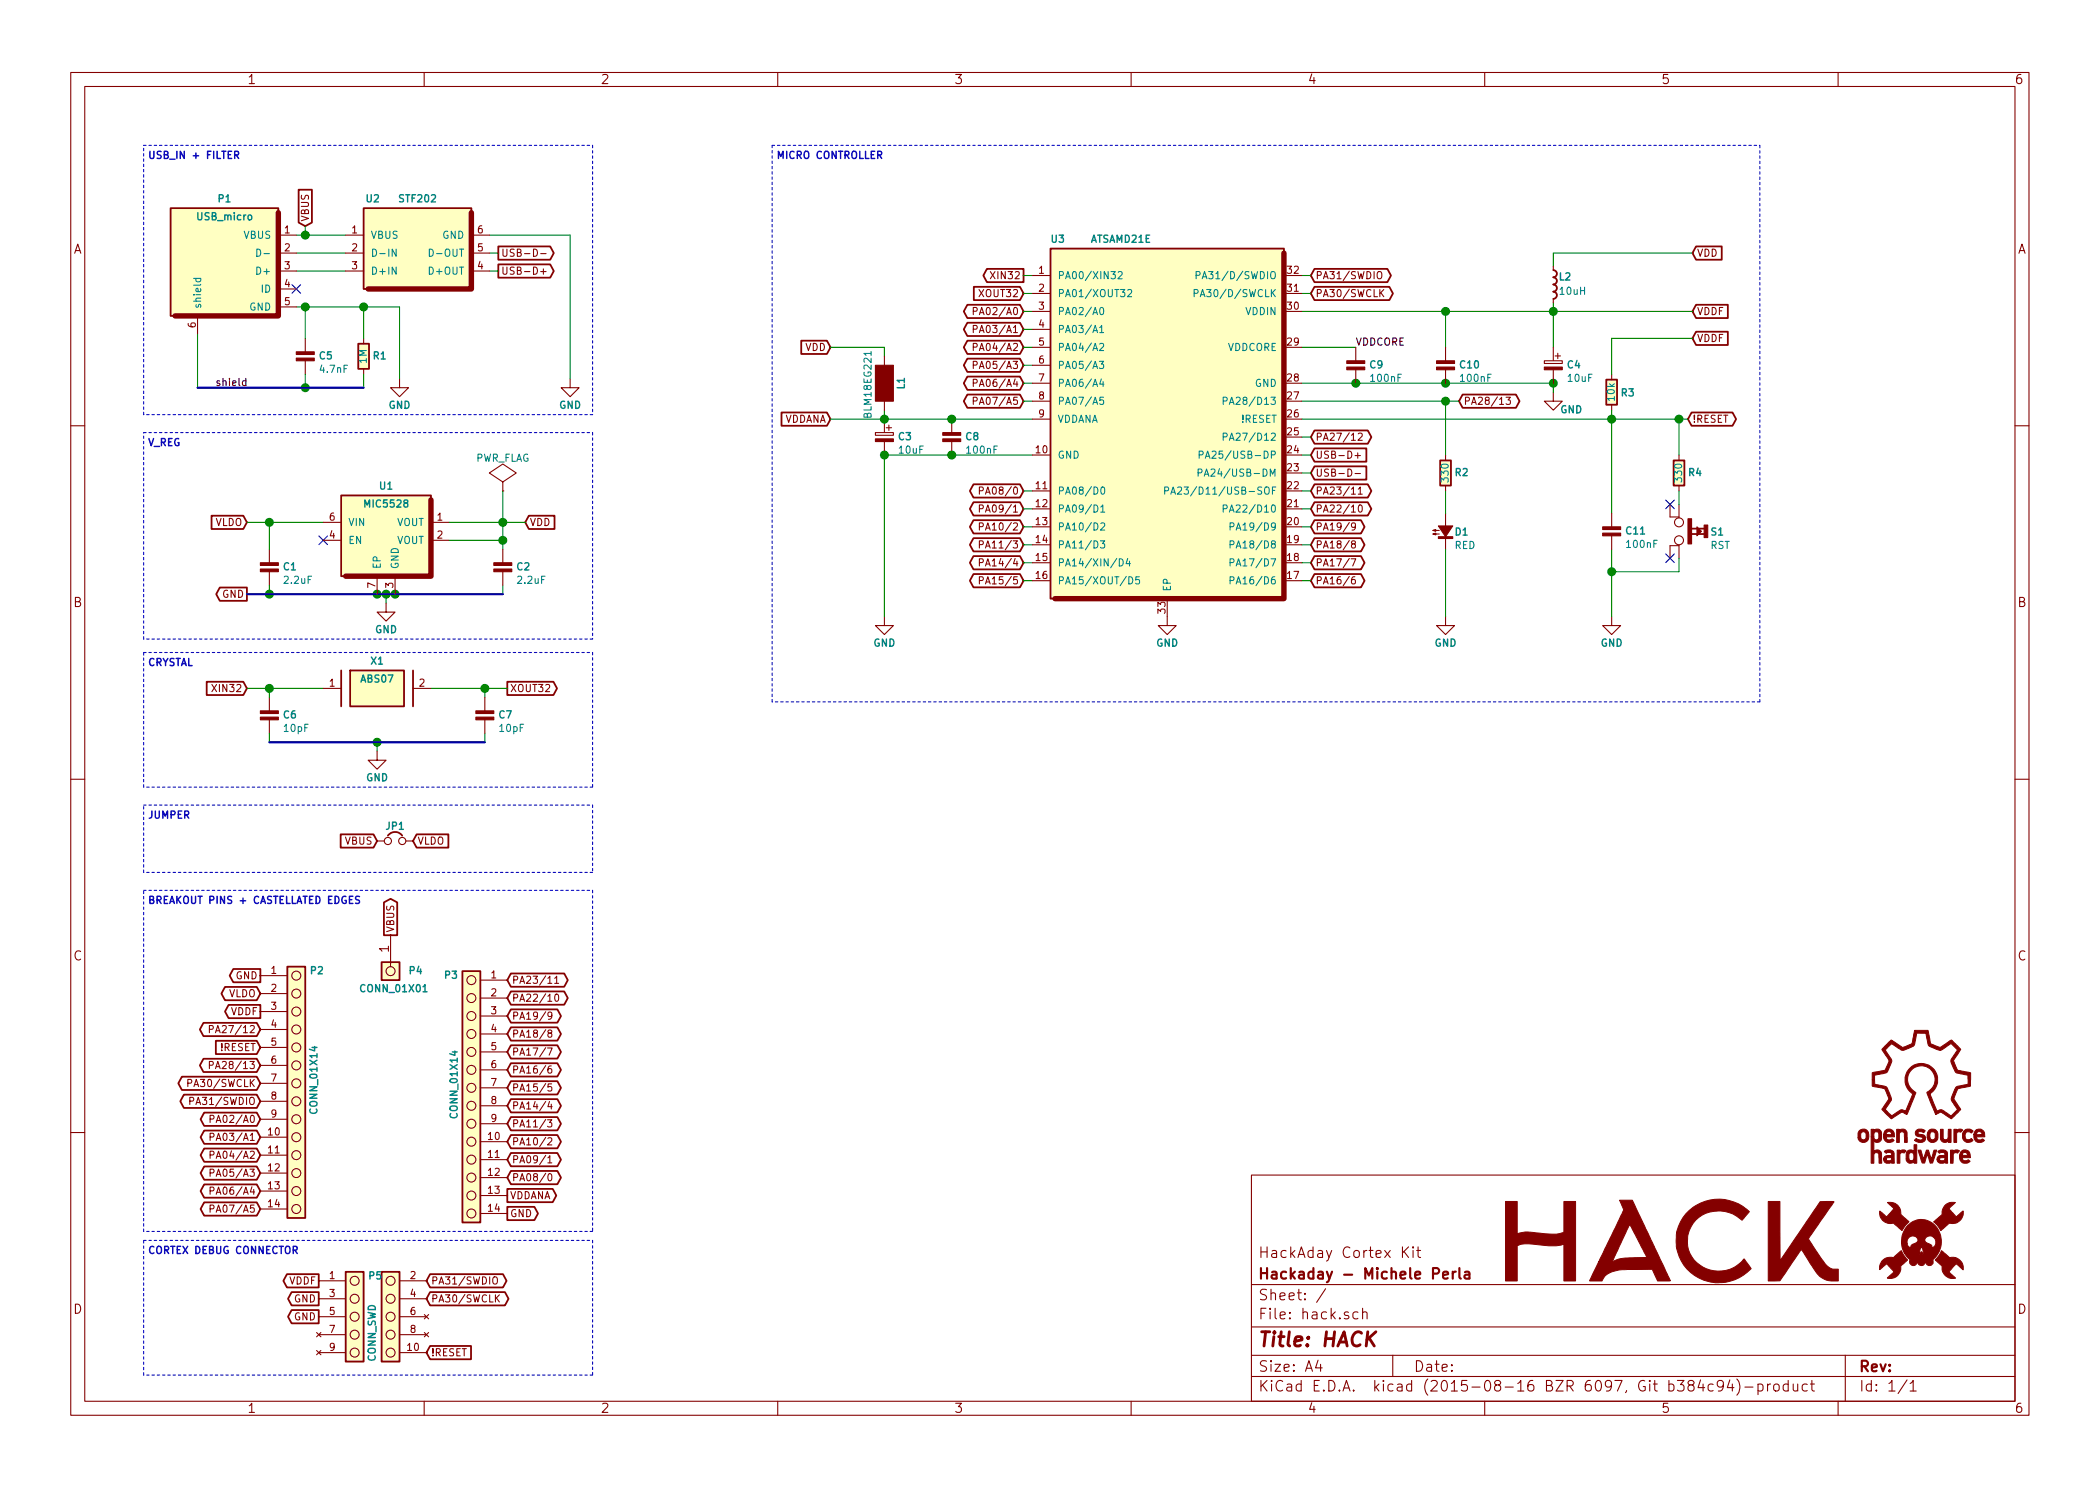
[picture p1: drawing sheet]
EESchema Schematic File Version 2
LIBS:power
LIBS:hack
LIBS:hack-cache
EELAYER 25 0
EELAYER END
$Descr A4 11693 8268
encoding utf-8
Sheet 1 1
Title "HACK"
Date ""
Rev ""
Comp "Hackaday - Michele Perla"
Comment1 "HackAday Cortex Kit"
Comment2 ""
Comment3 ""
Comment4 ""
$EndDescr
$Comp
L R_Small R1
U 1 1
P 2025 1975
F 0 "R1" H 2075 1975 40  0000 L CNB
F 1 "1M" V 2025 1975 40  0000 C CNN
F 2 "hack-footprints:R_0603" H 2025 1975 40  0001 C CNB
F 3 "https://github.com/MickMad/HACK/tree/master/kicad/datasheets/301010151.pdf" H 2025 1975 40  0001 C CNB
F 4 "RC0603FR-071ML" H 2025 1975 60  0001 C CNN "manf#"
	1    2025 1975
	1    0    0    -1  
$EndComp
$Comp
L C_Small C5
U 1 1
P 1700 1975
F 0 "C5" H 1775 1975 40  0000 L CNB
F 1 "4.7nF" H 1775 1900 40  0000 L CNN
F 2 "hack-footprints:C_0603" H 1700 1975 40  0001 C CNB
F 3 "https://github.com/MickMad/HACK/tree/master/kicad/datasheets/0100850P1.pdf" H 1700 1975 40  0001 C CNB
F 4 "CC0603KRX7R9BB472" H 1700 1975 60  0001 C CNN "manf#"
	1    1700 1975
	1    0    0    -1  
$EndComp
$Comp
L GND #PWR01
U 1 1
P 2225 2100
F 0 "#PWR01" H 2225 1850 40  0001 C CNB
F 1 "GND" H 2225 1950 40  0000 C CNB
F 2 "" H 2225 2100 40  0000 C CNB
F 3 "" H 2225 2100 40  0000 C CNB
	1    2225 2100
	1    0    0    -1  
$EndComp
Text GLabel 7300 2625 2    40   Input ~ 0
USB-D-
Text GLabel 7300 2525 2    40   Input ~ 0
USB-D+
$Comp
L GND #PWR02
U 1 1
P 3175 2100
F 0 "#PWR02" H 3175 1850 40  0001 C CNB
F 1 "GND" H 3175 1950 40  0000 C CNB
F 2 "" H 3175 2100 40  0000 C CNB
F 3 "" H 3175 2100 40  0000 C CNB
	1    3175 2100
	1    0    0    -1  
$EndComp
Text GLabel 5700 1525 0    40   Output ~ 0
XIN32
Text GLabel 1375 3825 0    40   Input ~ 0
XIN32
Text GLabel 2825 3825 2    40   Output ~ 0
XOUT32
$Comp
L GND #PWR03
U 1 1
P 2100 4175
F 0 "#PWR03" H 2100 3925 40  0001 C CNB
F 1 "GND" H 2100 4025 40  0000 C CNB
F 2 "" H 2100 4175 40  0000 C CNB
F 3 "" H 2100 4175 40  0000 C CNB
	1    2100 4175
	1    0    0    -1  
$EndComp
$Comp
L C_Small C6
U 1 1
P 1500 3975
F 0 "C6" H 1575 3975 40  0000 L CNB
F 1 "10pF" H 1575 3900 40  0000 L CNN
F 2 "hack-footprints:C_0603" H 1500 3975 40  0001 C CNB
F 3 "https://github.com/MickMad/HACK/tree/master/kicad/datasheets/302010097.pdf" H 1500 3975 40  0001 C CNB
F 4 "CC0603JRNPO9BN100" H 1500 3975 60  0001 C CNN "manf#"
	1    1500 3975
	1    0    0    -1  
$EndComp
$Comp
L CP_Small C3
U 1 1
P 4925 2425
F 0 "C3" H 4850 2425 40  0000 R CNB
F 1 "10uF" H 4850 2350 40  0000 R CNN
F 2 "hack-footprints:CAP_ELEC_SMD_3x5mm" H 4925 2425 40  0001 C CNB
F 3 "https://github.com/MickMad/HACK/tree/master/kicad/datasheets/e-wx-11809.pdf" H 4925 2425 40  0001 C CNB
F 4 "UWX1C100MCL2GB" H 4925 2425 60  0001 C CNN "manf#"
	1    4925 2425
	-1   0    0    -1  
$EndComp
$Comp
L C_Small C8
U 1 1
P 5300 2425
F 0 "C8" H 5225 2425 40  0000 R CNB
F 1 "100nF" H 5225 2350 40  0000 R CNN
F 2 "hack-footprints:C_0603" H 5300 2425 40  0001 C CNB
F 3 "https://github.com/MickMad/HACK/tree/master/kicad/datasheets/0100020P1.pdf" H 5300 2425 40  0001 C CNB
F 4 "CC0603KRX7R9BB104" H 5300 2425 60  0001 C CNN "manf#"
	1    5300 2425
	-1   0    0    -1  
$EndComp
$Comp
L GND #PWR04
U 1 1
P 4925 3425
F 0 "#PWR04" H 4925 3175 40  0001 C CNB
F 1 "GND" H 4925 3275 40  0000 C CNB
F 2 "" H 4925 3425 40  0000 C CNB
F 3 "" H 4925 3425 40  0000 C CNB
	1    4925 3425
	1    0    0    -1  
$EndComp
$Comp
L Led_Small D1
U 1 1
P 8050 2950
F 0 "D1" V 8050 2900 40  0000 R CNB
F 1 "RED" V 7975 2900 40  0000 R CNN
F 2 "hack-footprints:LED_0603" V 8050 2950 40  0001 C CNB
F 3 "https://github.com/MickMad/HACK/tree/master/kicad/datasheets/S_110_LTST-C190KRKT.pdf" V 8050 2950 40  0001 C CNB
F 4 "LTST-C190KRKT" V 8050 2950 60  0001 C CNN "manf#"
	1    8050 2950
	0    -1   -1   0   
$EndComp
$Comp
L R_Small R2
U 1 1
P 8050 2625
F 0 "R2" H 8100 2625 40  0000 L CNB
F 1 "330" V 8050 2625 40  0000 C CNN
F 2 "hack-footprints:R_0603" H 8050 2625 40  0001 C CNB
F 3 "https://github.com/MickMad/HACK/tree/master/kicad/datasheets/0011330P1.pdf" H 8050 2625 40  0001 C CNB
F 4 "RC0603FR-07330RL" H 8050 2625 60  0001 C CNN "manf#"
	1    8050 2625
	1    0    0    -1  
$EndComp
$Comp
L SPST-M S1
U 1 1
P 9350 2950
F 0 "S1" V 9350 3125 40  0000 L CNB
F 1 "RST" V 9275 3125 40  0000 L CNN
F 2 "hack-footprints:SPST-PTS_810" H 9350 2950 40  0001 C CNB
F 3 "https://github.com/MickMad/HACK/tree/master/kicad/datasheets/311020045.pdf" H 9350 2950 40  0001 C CNB
F 4 "PTS810 SJM 250 SMTR LFS" V 9350 2950 60  0001 C CNN "manf#"
	1    9350 2950
	0    1    -1   0   
$EndComp
$Comp
L GND #PWR05
U 1 1
P 8975 3425
F 0 "#PWR05" H 8975 3175 40  0001 C CNB
F 1 "GND" H 8975 3275 40  0000 C CNB
F 2 "" H 8975 3425 40  0000 C CNB
F 3 "" H 8975 3425 40  0000 C CNB
	1    8975 3425
	-1   0    0    -1  
$EndComp
$Comp
L GND #PWR06
U 1 1
P 8050 3425
F 0 "#PWR06" H 8050 3175 40  0001 C CNB
F 1 "GND" H 8050 3275 40  0000 C CNB
F 2 "" H 8050 3425 40  0000 C CNB
F 3 "" H 8050 3425 40  0000 C CNB
	1    8050 3425
	1    0    0    -1  
$EndComp
Text GLabel 8125 2225 2    40   BiDi ~ 0
PA28/13
Text GLabel 7300 2425 2    40   BiDi ~ 0
PA27/12
Text GLabel 9400 2325 2    40   BiDi ~ 0
!RESET
Text GLabel 7300 2725 2    40   BiDi ~ 0
PA23/11
Text GLabel 7300 2825 2    40   BiDi ~ 0
PA22/10
Text GLabel 7300 2925 2    40   BiDi ~ 0
PA19/9
Text GLabel 7300 3025 2    40   BiDi ~ 0
PA18/8
Text GLabel 7300 3125 2    40   BiDi ~ 0
PA17/7
Text GLabel 7300 3225 2    40   BiDi ~ 0
PA16/6
Text GLabel 7300 1525 2    40   BiDi ~ 0
PA31/SWDIO
Text GLabel 7300 1625 2    40   BiDi ~ 0
PA30/SWCLK
Text GLabel 5700 3225 0    40   BiDi ~ 0
PA15/5
Text GLabel 5700 3125 0    40   BiDi ~ 0
PA14/4
Text GLabel 5700 3025 0    40   BiDi ~ 0
PA11/3
Text GLabel 5700 2925 0    40   BiDi ~ 0
PA10/2
Text GLabel 5700 2825 0    40   BiDi ~ 0
PA09/1
Text GLabel 5700 2725 0    40   BiDi ~ 0
PA08/0
Text GLabel 5700 1725 0    40   BiDi ~ 0
PA02/A0
Text GLabel 5700 1825 0    40   BiDi ~ 0
PA03/A1
Text GLabel 5700 1925 0    40   BiDi ~ 0
PA04/A2
Text GLabel 5700 2025 0    40   BiDi ~ 0
PA05/A3
Text GLabel 5700 2125 0    40   BiDi ~ 0
PA06/A4
Text GLabel 5700 2225 0    40   BiDi ~ 0
PA07/A5
$Comp
L GND #PWR07
U 1 1
P 2150 3350
F 0 "#PWR07" H 2150 3100 40  0001 C CNB
F 1 "GND" H 2150 3200 40  0000 C CNB
F 2 "" H 2150 3350 40  0000 C CNB
F 3 "" H 2150 3350 40  0000 C CNB
	1    2150 3350
	1    0    0    -1  
$EndComp
$Comp
L R_Small R3
U 1 1
P 8975 2175
F 0 "R3" H 9025 2175 40  0000 L CNB
F 1 "10k" V 8975 2175 40  0000 C CNN
F 2 "hack-footprints:R_0603" H 8975 2175 40  0001 C CNB
F 3 "https://github.com/MickMad/HACK/tree/master/kicad/datasheets/0011240P1.pdf" H 8975 2175 40  0001 C CNB
F 4 "RC0603FR-0710KL" H 8975 2175 60  0001 C CNN "manf#"
	1    8975 2175
	1    0    0    1   
$EndComp
$Comp
L GND #PWR08
U 1 1
P 8650 2175
F 0 "#PWR08" H 8650 1925 40  0001 C CNB
F 1 "GND" H 8750 2075 40  0000 C CNB
F 2 "" H 8650 2175 40  0000 C CNB
F 3 "" H 8650 2175 40  0000 C CNB
	1    8650 2175
	1    0    0    -1  
$EndComp
Text GLabel 9425 1725 2    40   Input ~ 0
VDDF
Text GLabel 2925 2900 2    40   Input ~ 0
VDD
Text GLabel 4625 2325 0    40   Input ~ 0
VDDANA
Text GLabel 1375 2900 0    40   Input ~ 0
VLDO
Text GLabel 1700 1250 1    40   Input ~ 0
VBUS
Text GLabel 4625 1925 0    40   Input ~ 0
VDD
Text GLabel 9425 1400 2    40   Input ~ 0
VDD
Text GLabel 9425 1875 2    40   Input ~ 0
VDDF
NoConn ~ 1800 3000
$Comp
L C_Small C1
U 1 1
P 1500 3150
F 0 "C1" H 1575 3150 40  0000 L CNB
F 1 "2.2uF" H 1575 3075 40  0000 L CNN
F 2 "hack-footprints:C_0603" H 1500 3150 40  0001 C CNB
F 3 "https://github.com/MickMad/HACK/tree/master/kicad/datasheets/UPY-GPHC_X5R_4V-to-50V_14_0717-202131.pdf" H 1500 3150 40  0001 C CNB
F 4 "CC0603MRX5R5BB225" H 1500 3150 60  0001 C CNN "manf#"
	1    1500 3150
	1    0    0    -1  
$EndComp
$Comp
L GND #PWR09
U 1 1
P 6500 3425
F 0 "#PWR09" H 6500 3175 40  0001 C CNB
F 1 "GND" H 6500 3275 40  0000 C CNB
F 2 "" H 6500 3425 40  0000 C CNB
F 3 "" H 6500 3425 40  0000 C CNB
	1    6500 3425
	1    0    0    -1  
$EndComp
$Comp
L Jumper_NO_Small JP1
U 1 1
P 2200 4675
F 0 "JP1" H 2200 4755 40  0000 C CNB
F 1 "Jumper_NO_Small" H 2210 4615 40  0001 C CNB
F 2 "hack-footprints:SMD_Jumper" H 2200 4675 40  0001 C CNB
F 3 "" H 2200 4675 40  0000 C CNB
	1    2200 4675
	1    0    0    -1  
$EndComp
Text GLabel 2100 4675 0    40   Input ~ 0
VBUS
Text GLabel 2300 4675 2    40   Input ~ 0
VLDO
Text GLabel 1450 5425 0    40   Output ~ 0
GND
Text GLabel 1450 5525 0    40   BiDi ~ 0
VLDO
Text GLabel 1450 5625 0    40   Output ~ 0
VDDF
Text GLabel 2825 5850 2    40   BiDi ~ 0
PA17/7
Text GLabel 2825 5750 2    40   BiDi ~ 0
PA18/8
Text GLabel 2825 5650 2    40   BiDi ~ 0
PA19/9
Text GLabel 2825 5550 2    40   BiDi ~ 0
PA22/10
Text GLabel 2825 5450 2    40   BiDi ~ 0
PA23/11
Text GLabel 1450 5725 0    40   BiDi ~ 0
PA27/12
Text GLabel 1450 5825 0    40   Input ~ 0
!RESET
Text GLabel 1450 5925 0    40   BiDi ~ 0
PA28/13
Text GLabel 1450 6025 0    40   BiDi ~ 0
PA30/SWCLK
Text GLabel 1450 6125 0    40   BiDi ~ 0
PA31/SWDIO
Text GLabel 5700 1625 0    40   Input ~ 0
XOUT32
Text GLabel 2775 1500 2    40   Output ~ 0
USB-D+
Text GLabel 2775 1400 2    40   Output ~ 0
USB-D-
Text GLabel 1450 6225 0    40   BiDi ~ 0
PA02/A0
Text GLabel 1450 6325 0    40   BiDi ~ 0
PA03/A1
Text GLabel 1450 6425 0    40   BiDi ~ 0
PA04/A2
Text GLabel 1450 6525 0    40   BiDi ~ 0
PA05/A3
Text GLabel 1450 6625 0    40   BiDi ~ 0
PA06/A4
Text GLabel 1450 6725 0    40   BiDi ~ 0
PA07/A5
Text GLabel 2825 6050 2    40   BiDi ~ 0
PA15/5
Text GLabel 2825 6150 2    40   BiDi ~ 0
PA14/4
Text GLabel 2825 6250 2    40   BiDi ~ 0
PA11/3
Text GLabel 2825 6350 2    40   BiDi ~ 0
PA10/2
Text GLabel 2825 6450 2    40   BiDi ~ 0
PA09/1
Text GLabel 2825 6550 2    40   BiDi ~ 0
PA08/0
Text GLabel 2825 5950 2    40   BiDi ~ 0
PA16/6
Text GLabel 2825 6650 2    40   Output ~ 0
VDDANA
NoConn ~ 1650 1600
Text Label 1200 2150 0    40   ~ 0
shield
$Comp
L PWR_FLAG #FLG010
U 1 1
P 2800 2725
F 0 "#FLG010" H 2800 2820 50  0001 C CNN
F 1 "PWR_FLAG" H 2800 2905 40  0000 C CNN
F 2 "" H 2800 2725 50  0000 C CNN
F 3 "" H 2800 2725 50  0000 C CNN
	1    2800 2725
	1    0    0    -1  
$EndComp
Text Label 7550 1925 0    40   ~ 0
VDDCORE
Text GLabel 1375 3300 0    40   Output ~ 0
GND
$Comp
L HACKADAY LOGO2
U 1 1
P 10700 6900
F 0 "LOGO2" H 10700 6718 40  0001 C CNN
F 1 "HACKADAY" H 10700 7082 40  0001 C CNN
F 2 "hack-footprints:HACKADAY-LOGO" H 10700 6900 60  0001 C CNN
F 3 "" H 10700 6900 60  0000 C CNN
F 4 "mfr_pn" H 10700 6900 60  0001 C CNN "manf#"
	1    10700 6900
	1    0    0    -1  
$EndComp
$Comp
L OSHW LOGO1
U 1 1
P 10700 6100
F 0 "LOGO1" H 10700 6050 40  0001 C CNN
F 1 "OSHW" H 10700 6200 40  0001 C CNN
F 2 "hack-footprints:OSHW-LOGO" H 10700 6100 60  0001 C CNN
F 3 "" H 10700 6100 60  0000 C CNN
F 4 "mfr_pn" H 10700 6100 60  0001 C CNN "manf#"
	1    10700 6100
	1    0    0    -1  
$EndComp
$Comp
L HACK LOGO3
U 1 1
P 9300 6900
F 0 "LOGO3" H 9300 6680 60  0001 C CNN
F 1 "HACK" H 9300 7120 60  0001 C CNN
F 2 "hack-footprints:HACK-LOGO" H 9300 6900 60  0001 C CNN
F 3 "" H 9300 6900 60  0000 C CNN
F 4 "Value" H 9300 6900 60  0001 C CNN "manf#"
	1    9300 6900
	1    0    0    -1  
$EndComp
Text Notes 825  875  0    40   ~ 8
USB_IN + FILTER
Text Notes 825  2475 0    40   ~ 8
V_REG
Text Notes 825  3700 0    40   ~ 8
CRYSTAL
Text Notes 825  4550 0    40   ~ 8
JUMPER
Text Notes 825  5025 0    40   ~ 8
BREAKOUT PINS + CASTELLATED EDGES
Text Notes 4325 875  0    40   ~ 8
MICRO CONTROLLER
Connection ~ 1500 2900
Wire Wire Line
	1500 3250 1500 3300
Wire Wire Line
	2800 3300 2800 3250
Wire Wire Line
	2800 3000 2500 3000
Wire Wire Line
	2500 2900 2925 2900
Wire Wire Line
	2800 2725 2800 3050
Connection ~ 2800 3000
Connection ~ 2800 2900
Wire Wire Line
	1700 1300 1700 1250
Wire Wire Line
	1650 1400 1925 1400
Wire Wire Line
	1650 1500 1925 1500
Wire Wire Line
	1650 1700 2225 1700
Wire Wire Line
	1700 1700 1700 1875
Wire Wire Line
	2025 1700 2025 1875
Connection ~ 1700 1700
Wire Wire Line
	2025 2150 2025 2075
Wire Wire Line
	1100 2150 2025 2150
Wire Wire Line
	1100 1850 1100 2150
Wire Wire Line
	1700 2075 1700 2150
Connection ~ 1700 2150
Connection ~ 2025 1700
Wire Wire Line
	2225 1700 2225 2100
Wire Wire Line
	2725 1400 2775 1400
Wire Wire Line
	2725 1500 2775 1500
Wire Wire Line
	2725 1300 3175 1300
Wire Wire Line
	5750 1525 5700 1525
Wire Wire Line
	5750 1625 5700 1625
Wire Wire Line
	1500 4075 1500 4125
Wire Wire Line
	1500 4125 2700 4125
Wire Wire Line
	2700 4125 2700 4075
Wire Wire Line
	1375 3825 1800 3825
Wire Wire Line
	1500 3825 1500 3875
Connection ~ 1500 3825
Wire Wire Line
	2400 3825 2825 3825
Wire Wire Line
	2700 3825 2700 3875
Connection ~ 2700 3825
Wire Wire Line
	2100 4175 2100 4125
Connection ~ 2100 4125
Wire Wire Line
	4625 2325 5750 2325
Connection ~ 4925 2325
Connection ~ 5300 2325
Wire Wire Line
	4925 2525 5750 2525
Connection ~ 5300 2525
Wire Wire Line
	7250 1925 7550 1925
Wire Wire Line
	7250 2125 8650 2125
Wire Wire Line
	8050 2125 8050 2125
Connection ~ 7550 2125
Wire Wire Line
	7250 1725 9425 1725
Connection ~ 8050 1725
Connection ~ 8050 2125
Wire Wire Line
	8650 1675 8650 1925
Wire Wire Line
	8050 1925 8050 1725
Connection ~ 8650 1725
Wire Wire Line
	7300 2625 7250 2625
Wire Wire Line
	7300 2525 7250 2525
Wire Wire Line
	8050 2725 8050 2850
Wire Wire Line
	8050 3050 8050 3425
Wire Wire Line
	9350 3175 8975 3175
Wire Wire Line
	8975 3050 8975 3425
Wire Wire Line
	8975 2275 8975 2850
Connection ~ 8975 2325
Connection ~ 8975 3175
Wire Wire Line
	7250 2225 8125 2225
Wire Wire Line
	7250 2425 7300 2425
Wire Wire Line
	7250 2725 7300 2725
Wire Wire Line
	7250 2825 7300 2825
Wire Wire Line
	7250 2925 7300 2925
Wire Wire Line
	7250 3025 7300 3025
Wire Wire Line
	7250 3125 7300 3125
Wire Wire Line
	7250 3225 7300 3225
Wire Wire Line
	5700 2725 5750 2725
Wire Wire Line
	5700 2825 5750 2825
Wire Wire Line
	5700 2925 5750 2925
Wire Wire Line
	5700 3025 5750 3025
Wire Wire Line
	5700 3125 5750 3125
Wire Wire Line
	5700 3225 5750 3225
Wire Wire Line
	7250 1525 7300 1525
Wire Wire Line
	7250 1625 7300 1625
Wire Wire Line
	8975 1875 8975 2075
Wire Wire Line
	7250 2325 9400 2325
Wire Wire Line
	9350 2725 9350 2800
Wire Wire Line
	9350 2325 9350 2525
Connection ~ 9350 2325
Wire Wire Line
	1375 2900 1800 2900
Wire Wire Line
	1500 2900 1500 3050
Wire Wire Line
	4625 1925 4925 1925
Wire Wire Line
	9425 1875 8975 1875
Wire Wire Line
	1375 3300 2800 3300
Connection ~ 2100 3300
Connection ~ 2200 3300
Wire Wire Line
	2150 3300 2150 3350
Connection ~ 2150 3300
Connection ~ 1700 1300
Wire Wire Line
	1650 1300 1925 1300
Wire Wire Line
	5750 2225 5700 2225
Wire Wire Line
	5750 2125 5700 2125
Wire Wire Line
	5750 2025 5700 2025
Wire Wire Line
	5750 1925 5700 1925
Wire Wire Line
	5750 1825 5700 1825
Wire Wire Line
	5750 1725 5700 1725
Wire Wire Line
	9425 1400 8650 1400
Wire Wire Line
	8650 1400 8650 1475
Wire Wire Line
	9350 3100 9350 3175
Connection ~ 1500 3300
Wire Wire Line
	8650 2125 8650 2175
Connection ~ 8650 2125
Wire Wire Line
	8050 2525 8050 2225
Connection ~ 8050 2225
Wire Notes Line
	800  800  3300 800 
Wire Notes Line
	3300 800  3300 2300
Wire Notes Line
	3300 2300 800  2300
Wire Notes Line
	800  2300 800  800 
Wire Notes Line
	800  2400 3300 2400
Wire Notes Line
	3300 2400 3300 3550
Wire Notes Line
	3300 3550 800  3550
Wire Notes Line
	800  3550 800  2400
Wire Notes Line
	800  3625 3300 3625
Wire Notes Line
	3300 3625 3300 4375
Wire Notes Line
	3300 4375 800  4375
Wire Notes Line
	800  4375 800  3625
Wire Notes Line
	800  4475 3300 4475
Wire Notes Line
	3300 4475 3300 4850
Wire Notes Line
	3300 4850 800  4850
Wire Notes Line
	800  4850 800  4475
Wire Wire Line
	3175 1300 3175 2100
Wire Notes Line
	800  4950 3300 4950
Wire Notes Line
	3300 4950 3300 6850
Wire Notes Line
	3300 6850 800  6850
Wire Notes Line
	800  6850 800  4950
Wire Notes Line
	4300 800  9800 800 
Wire Notes Line
	9800 800  9800 3900
Wire Notes Line
	9800 3900 4300 3900
Wire Notes Line
	4300 3900 4300 800 
Wire Wire Line
	4925 2525 4925 3425
Connection ~ 4925 2525
Wire Wire Line
	4925 1925 4925 1975
Wire Wire Line
	4925 2275 4925 2325
Wire Bus Line
	1100 2150 2025 2150
Wire Bus Line
	1375 3300 2800 3300
Wire Bus Line
	1500 4125 2700 4125
NoConn ~ 9300 2800
NoConn ~ 9300 3100
$Comp
L USB_micro P1
U 1 1
P 1250 1150
F 0 "P1" H 1250 1200 40  0000 C CNB
F 1 "USB_micro" H 1250 1100 40  0000 C CNB
F 2 "hack-footprints:ST-USB-001G" H 1250 1150 60  0001 C CNN
F 3 "https://github.com/MickMad/HACK/tree/master/kicad/datasheets/10118193.pdf" H 1250 1200 60  0001 C CNN
F 4 "10118193-0001LF" H 1350 1300 60  0001 C CNN "manf#"
	1    1250 1150
	1    0    0    -1  
$EndComp
$Comp
L STF202 U2
U 1 1
P 2325 1150
F 0 "U2" H 2075 1200 40  0000 C CNB
F 1 "STF202" H 2325 1200 40  0000 C CNB
F 2 "hack-footprints:TSOP-6" H 1975 1100 60  0001 C CNN
F 3 "https://github.com/MickMad/HACK/tree/master/kicad/datasheets/STF202-22T1-D-117165.pdf" H 2075 1200 60  0001 C CNN
F 4 "STF202-22T1G" H 2175 1300 60  0001 C CNN "manf#"
	1    2325 1150
	1    0    0    -1  
$EndComp
$Comp
L MIC5528 U1
U 1 1
P 2150 2950
F 0 "U1" H 2150 3200 40  0000 C CNB
F 1 "MIC5528" H 2150 3100 40  0000 C CNB
F 2 "hack-footprints:DFN-6-1EP_1.2x1.2mm_Pitch0.4mm" H 2150 3150 60  0001 C CNN
F 3 "https://github.com/MickMad/HACK/tree/master/kicad/datasheets/MIC5528-779152.pdf" H 2150 3150 60  0001 C CNN
F 4 "MIC5528-3.3YMT-TR" H 2250 3300 60  0001 C CNN "manf#"
	1    2150 2950
	1    0    0    -1  
$EndComp
$Comp
L C_Small C2
U 1 1
P 2800 3150
F 0 "C2" H 2875 3150 40  0000 L CNB
F 1 "2.2uF" H 2875 3075 40  0000 L CNN
F 2 "hack-footprints:C_0603" H 2800 3150 40  0001 C CNB
F 3 "https://github.com/MickMad/HACK/tree/master/kicad/datasheets/UPY-GPHC_X5R_4V-to-50V_14_0717-202131.pdf" H 2800 3150 40  0001 C CNB
F 4 "CC0603MRX5R5BB225" H 2800 3150 60  0001 C CNN "manf#"
	1    2800 3150
	1    0    0    -1  
$EndComp
$Comp
L C_Small C7
U 1 1
P 2700 3975
F 0 "C7" H 2775 3975 40  0000 L CNB
F 1 "10pF" H 2775 3900 40  0000 L CNN
F 2 "hack-footprints:C_0603" H 2700 3975 40  0001 C CNB
F 3 "https://github.com/MickMad/HACK/tree/master/kicad/datasheets/302010097.pdf" H 2700 3975 40  0001 C CNB
F 4 "CC0603JRNPO9BN100" H 2700 3975 60  0001 C CNN "manf#"
	1    2700 3975
	1    0    0    -1  
$EndComp
$Comp
L ABS07 X1
U 1 1
P 2100 3675
F 0 "X1" H 2100 3675 40  0000 C CNB
F 1 "ABS07" H 2100 3575 40  0000 C CNB
F 2 "hack-footprints:xtal_3.2x1.5mm" H 2100 3675 60  0001 C CNN
F 3 "https://github.com/MickMad/HACK/tree/master/kicad/datasheets/306010055.pdf" H 2100 3525 60  0001 C CNN
F 4 "ABS07-32.768KHZ-7-T" H 2200 3625 60  0001 C CNN "manf#"
	1    2100 3675
	1    0    0    -1  
$EndComp
$Comp
L ATSAMD21E U3
U 1 1
P 6500 1525
F 0 "U3" H 5850 1725 40  0000 L CNB
F 1 "ATSAMD21E" H 6075 1725 40  0000 L CNB
F 2 "hack-footprints:QFN-32-1EP_5x5mm_Pitch0.5mm" H 6500 1525 60  0001 C CNN
F 3 "https://github.com/MickMad/HACK/tree/master/kicad/datasheets/Atmel-42181-SAM-D21_Datasheet.pdf" H 5850 1725 60  0001 C CNN
F 4 "ATSAMD21E18A-MU" H 5950 1825 60  0001 C CNN "manf#"
	1    6500 1525
	1    0    0    -1  
$EndComp
$Comp
L FERRITE_BEAD L1
U 1 1
P 4925 2125
F 0 "L1" H 4890 2215 40  0000 L CNB
F 1 "BLM18EG221" H 4740 2030 40  0000 L CNN
F 2 "hack-footprints:L_0603" H 4925 2125 60  0001 C CNN
F 3 "https://github.com/MickMad/HACK/tree/master/kicad/datasheets/ENFA0003-769587.pdf" H 4890 2215 60  0001 C CNN
F 4 "BLM18EG221SN1D" H 4990 2315 60  0001 C CNN "manf#"
	1    4925 2125
	0    1    1    0   
$EndComp
$Comp
L R_Small R4
U 1 1
P 9350 2625
F 0 "R4" H 9400 2625 40  0000 L CNB
F 1 "330" V 9350 2625 40  0000 C CNN
F 2 "hack-footprints:R_0603" H 9350 2625 40  0001 C CNB
F 3 "https://github.com/MickMad/HACK/tree/master/kicad/datasheets/0011330P1.pdf" H 9350 2625 40  0001 C CNB
F 4 "RC0603FR-07330RL" H 9350 2625 60  0001 C CNN "manf#"
	1    9350 2625
	1    0    0    -1  
$EndComp
$Comp
L C_Small C9
U 1 1
P 7550 2025
F 0 "C9" H 7475 2025 40  0000 R CNB
F 1 "100nF" H 7475 1950 40  0000 R CNN
F 2 "hack-footprints:C_0603" H 7550 2025 40  0001 C CNB
F 3 "https://github.com/MickMad/HACK/tree/master/kicad/datasheets/0100020P1.pdf" H 7550 2025 40  0001 C CNB
F 4 "CC0603KRX7R9BB104" H 7550 2025 60  0001 C CNN "manf#"
	1    7550 2025
	-1   0    0    -1  
$EndComp
$Comp
L C_Small C10
U 1 1
P 8050 2025
F 0 "C10" H 7975 2025 40  0000 R CNB
F 1 "100nF" H 7975 1950 40  0000 R CNN
F 2 "hack-footprints:C_0603" H 8050 2025 40  0001 C CNB
F 3 "https://github.com/MickMad/HACK/tree/master/kicad/datasheets/0100020P1.pdf" H 8050 2025 40  0001 C CNB
F 4 "CC0603KRX7R9BB104" H 8050 2025 60  0001 C CNN "manf#"
	1    8050 2025
	-1   0    0    -1  
$EndComp
$Comp
L C_Small C11
U 1 1
P 8975 2950
F 0 "C11" H 8900 2950 40  0000 R CNB
F 1 "100nF" H 8900 2875 40  0000 R CNN
F 2 "hack-footprints:C_0603" H 8975 2950 40  0001 C CNB
F 3 "https://github.com/MickMad/HACK/tree/master/kicad/datasheets/0100020P1.pdf" H 8975 2950 40  0001 C CNB
F 4 "CC0603KRX7R9BB104" H 8975 2950 60  0001 C CNN "manf#"
	1    8975 2950
	-1   0    0    -1  
$EndComp
$Comp
L CP_Small C4
U 1 1
P 8650 2025
F 0 "C4" H 8575 2025 40  0000 R CNB
F 1 "10uF" H 8575 1950 40  0000 R CNN
F 2 "hack-footprints:CAP_ELEC_SMD_3x5mm" H 8650 2025 40  0001 C CNB
F 3 "https://github.com/MickMad/HACK/tree/master/kicad/datasheets/e-wx-11809.pdf" H 8650 2025 40  0001 C CNB
F 4 "UWX1C100MCL2GB" H 8650 2025 60  0001 C CNN "manf#"
	1    8650 2025
	-1   0    0    -1  
$EndComp
$Comp
L L_Small L2
U 1 1
P 8650 1575
F 0 "L2" H 8680 1615 40  0000 L CNB
F 1 "10uH" H 8680 1535 40  0000 L CNN
F 2 "hack-footprints:ELLVFG" H 8650 1575 50  0001 C CNN
F 3 "https://github.com/MickMad/HACK/tree/master/kicad/datasheets/AGM0000CE1-37141.pdf" H 8680 1615 50  0001 C CNN
F 4 "ELL-VFG100MC" H 8780 1715 60  0001 C CNN "manf#"
	1    8650 1575
	1    0    0    -1  
$EndComp
Text GLabel 2175 5200 1    40   Output ~ 0
VBUS
$Comp
L CONN_01X01 P4
U 1 1
P 2175 5400
F 0 "P4" V 2175 5500 40  0000 L CNB
F 1 "CONN_01X01" V 2275 5225 40  0000 L CNB
F 2 "hack-footprints:Pin_Castellated_1x01" H 2175 5400 50  0001 C CNN
F 3 "" H 2175 5400 50  0000 C CNN
	1    2175 5400
	0    1    1    0   
$EndComp
Text GLabel 2825 6750 2    40   Output ~ 0
GND
$Comp
L CONN_01X14 P2
U 1 1
P 1650 6075
F 0 "P2" H 1725 6750 40  0000 L CNB
F 1 "CONN_01X14" V 1750 5950 40  0000 L CNB
F 2 "hack-footprints:Pin_Castellated_1x14" H 1650 6125 50  0001 C CNN
F 3 "" H 1650 6125 50  0000 C CNN
	1    1650 6075
	1    0    0    -1  
$EndComp
$Comp
L CONN_01X14 P3
U 1 1
P 2625 6100
F 0 "P3" H 2700 6775 40  0000 L CNB
F 1 "CONN_01X14" V 2725 5975 40  0000 L CNB
F 2 "hack-footprints:Pin_Castellated_1x14" H 2625 6150 50  0001 C CNN
F 3 "" H 2625 6150 50  0000 C CNN
	1    2625 6100
	-1   0    0    -1  
$EndComp
$Comp
L CONN_SWD P5
U 1 1
P 2075 7325
F 0 "P5" H 2050 7550 40  0000 L CNB
F 1 "CONN_SWD" V 2075 7075 40  0000 L CNB
F 2 "hack-footprints:Cortex_Debug_Connector_50mils" H 2075 6975 50  0001 C CNN
F 3 "" H 2075 6975 50  0000 C CNN
F 4 "320020119" H 2075 7325 60  0001 C CNN "manf#"
	1    2075 7325
	1    0    0    -1  
$EndComp
Text Notes 825  6975 0    40   ~ 8
CORTEX DEBUG CONNECTOR
Wire Notes Line
	800  6900 3300 6900
Wire Notes Line
	3300 6900 3300 7650
Wire Notes Line
	3300 7650 800  7650
Wire Notes Line
	800  7650 800  6900
Text GLabel 1775 7125 0    40   Output ~ 0
VDDF
Text GLabel 2375 7525 2    40   Input ~ 0
!RESET
Text GLabel 2375 7225 2    40   BiDi ~ 0
PA30/SWCLK
Text GLabel 2375 7125 2    40   BiDi ~ 0
PA31/SWDIO
Text GLabel 1775 7225 0    40   Output ~ 0
GND
Text GLabel 1775 7325 0    40   Output ~ 0
GND
$EndSCHEMATC
